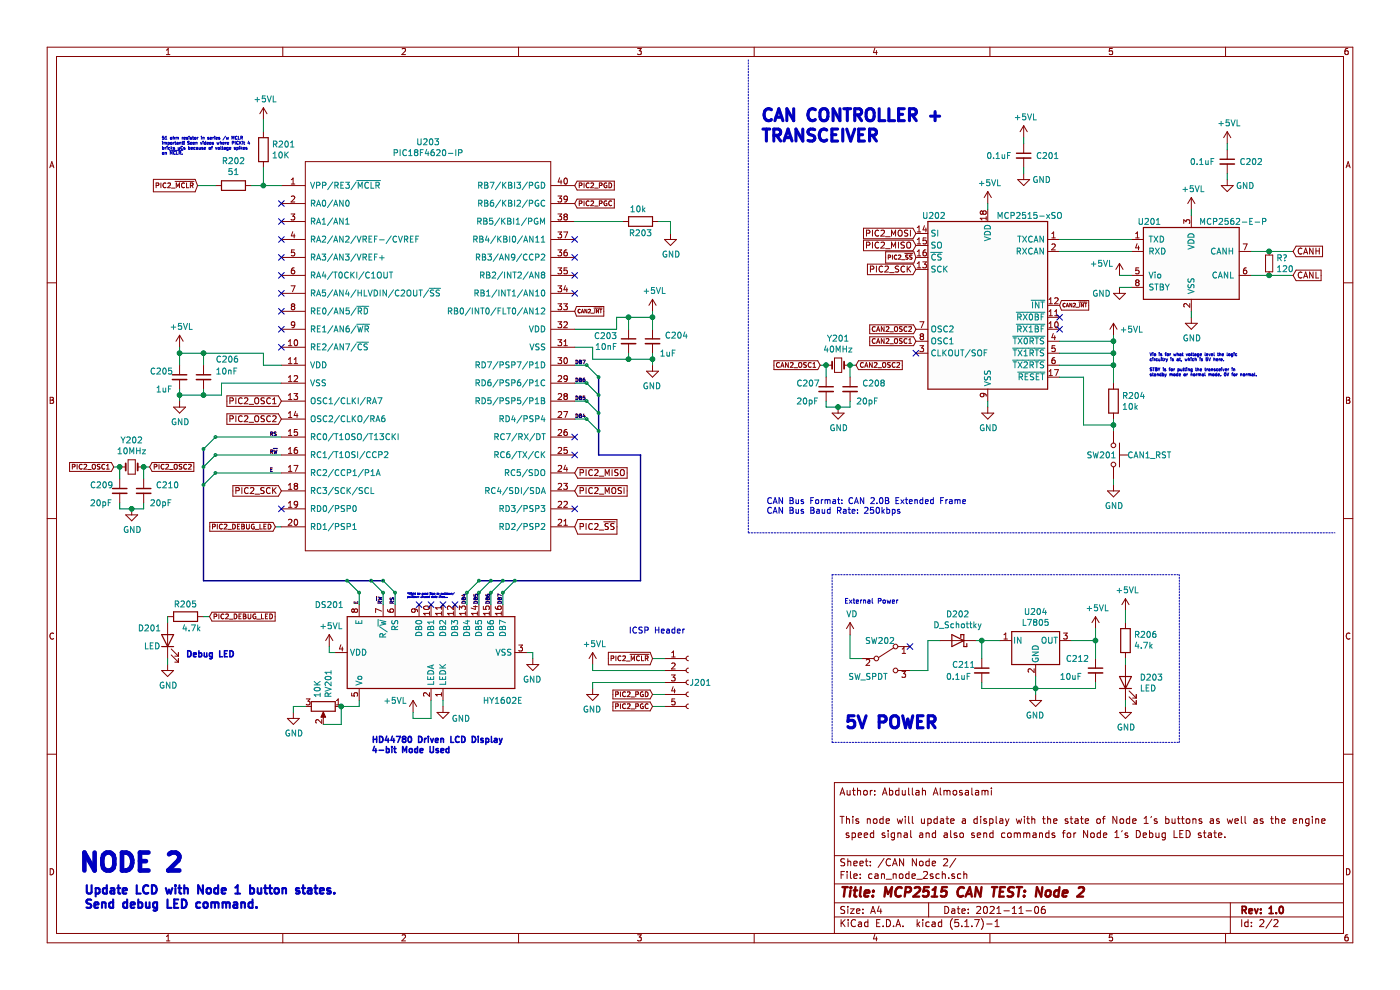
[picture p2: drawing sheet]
EESchema Schematic File Version 4
EELAYER 30 0
EELAYER END
$Descr A4 11693 8268
encoding utf-8
Sheet 2 2
Title "MCP2515 CAN TEST: Node 2"
Date "2021-11-06"
Rev "1.0"
Comp ""
Comment1 " speed signal and also send commands for Node 1's Debug LED state."
Comment2 "This node will update a display with the state of Node 1's buttons as well as the engine"
Comment3 ""
Comment4 "Author: Abdullah Almosalami"
$EndDescr
$Comp
L Regulator_Linear:L7805 U204
U 1 1
P 8650 5350
F 0 "U204" H 8650 5592 50  0000 C CNN
F 1 "L7805" H 8650 5501 50  0000 C CNN
F 2 "" H 8675 5200 50  0001 L CIN
F 3 "http://www.st.com/content/ccc/resource/technical/document/datasheet/41/4f/b3/b0/12/d4/47/88/CD00000444.pdf/files/CD00000444.pdf/jcr:content/translations/en.CD00000444.pdf" H 8650 5300 50  0001 C CNN
	1    8650 5350
	1    0    0    -1  
$EndComp
$Comp
L Device:C_Small C211
U 1 1
P 8200 5600
F 0 "C211" H 7950 5650 50  0000 L CNN
F 1 "0.1uF" H 7900 5550 50  0000 L CNN
F 2 "" H 8200 5600 50  0001 C CNN
F 3 "~" H 8200 5600 50  0001 C CNN
	1    8200 5600
	1    0    0    -1  
$EndComp
Wire Wire Line
	8150 5350 8200 5350
Wire Wire Line
	8650 5800 8650 5750
Wire Wire Line
	8200 5500 8200 5350
Connection ~ 8200 5350
Wire Wire Line
	8200 5350 8350 5350
$Comp
L Device:D_Schottky D202
U 1 1
P 8000 5350
F 0 "D202" H 8000 5133 50  0000 C CNN
F 1 "D_Schottky" H 8000 5224 50  0000 C CNN
F 2 "" H 8000 5350 50  0001 C CNN
F 3 "~" H 8000 5350 50  0001 C CNN
	1    8000 5350
	-1   0    0    1   
$EndComp
Text Notes 650  7300 0    150  ~ 30
NODE 2
Text Notes 700  7600 0    70   ~ 14
Update LCD with Node 1 button states.\nSend debug LED command.
Wire Wire Line
	7100 5500 7200 5500
Wire Wire Line
	7100 5300 7100 5500
Wire Wire Line
	7600 5600 7750 5600
Wire Wire Line
	7750 5600 7750 5350
Wire Wire Line
	7750 5350 7850 5350
Wire Notes Line
	6950 4800 9850 4800
NoConn ~ 7600 5400
$Comp
L Switch:SW_SPDT SW202
U 1 1
P 7400 5500
F 0 "SW202" H 7350 5650 50  0000 C CNN
F 1 "SW_SPDT" H 7250 5350 50  0000 C CNN
F 2 "" H 7400 5500 50  0001 C CNN
F 3 "~" H 7400 5500 50  0001 C CNN
	1    7400 5500
	1    0    0    -1  
$EndComp
$Comp
L Interface_CAN_LIN:MCP2562-E-P U201
U 1 1
P 9950 2200
F 0 "U201" H 9600 2550 50  0000 C CNN
F 1 "MCP2562-E-P" H 10300 2550 50  0000 C CNN
F 2 "Package_DIP:DIP-8_W7.62mm" H 9950 1700 50  0001 C CIN
F 3 "http://ww1.microchip.com/downloads/en/DeviceDoc/25167A.pdf" H 9950 2200 50  0001 C CNN
	1    9950 2200
	1    0    0    -1  
$EndComp
$Comp
L Device:R R204
U 1 1
P 9300 3350
F 0 "R204" H 9370 3396 50  0000 L CNN
F 1 "10k" H 9370 3305 50  0000 L CNN
F 2 "" V 9230 3350 50  0001 C CNN
F 3 "~" H 9300 3350 50  0001 C CNN
	1    9300 3350
	1    0    0    -1  
$EndComp
Text GLabel 7650 1950 0    50   Input ~ 0
PIC2_MOSI
Text GLabel 7650 2050 0    50   Input ~ 0
PIC2_MISO
Text GLabel 7650 2150 0    35   Input ~ 0
PIC2_~SS
Text GLabel 7650 2250 0    50   Input ~ 0
PIC2_SCK
$Comp
L Device:Crystal_Small Y201
U 1 1
P 7000 3050
F 0 "Y201" H 7000 3275 50  0000 C CNN
F 1 "40MHz" H 7000 3184 50  0000 C CNN
F 2 "" H 7000 3050 50  0001 C CNN
F 3 "~" H 7000 3050 50  0001 C CNN
	1    7000 3050
	1    0    0    -1  
$EndComp
$Comp
L Device:C_Small C207
U 1 1
P 6900 3250
F 0 "C207" H 6650 3300 50  0000 L CNN
F 1 "20pF" H 6650 3150 50  0000 L CNN
F 2 "" H 6900 3250 50  0001 C CNN
F 3 "~" H 6900 3250 50  0001 C CNN
	1    6900 3250
	1    0    0    -1  
$EndComp
$Comp
L Device:C_Small C208
U 1 1
P 7100 3250
F 0 "C208" H 7200 3300 50  0000 L CNN
F 1 "20pF" H 7150 3150 50  0000 L CNN
F 2 "" H 7100 3250 50  0001 C CNN
F 3 "~" H 7100 3250 50  0001 C CNN
	1    7100 3250
	1    0    0    -1  
$EndComp
$Comp
L power:GND #PWR0217
U 1 1
P 7000 3400
F 0 "#PWR0217" H 7000 3150 50  0001 C CNN
F 1 "GND" H 7005 3227 50  0000 C CNN
F 2 "" H 7000 3400 50  0001 C CNN
F 3 "" H 7000 3400 50  0001 C CNN
	1    7000 3400
	1    0    0    -1  
$EndComp
Wire Wire Line
	7000 3400 6900 3400
Wire Wire Line
	6900 3400 6900 3350
Wire Wire Line
	6900 3150 6900 3050
Wire Wire Line
	7100 3050 7100 3150
Wire Wire Line
	7100 3400 7000 3400
Wire Wire Line
	7100 3350 7100 3400
Connection ~ 7000 3400
Text GLabel 6850 3050 0    40   Input ~ 0
CAN2_OSC1
Text GLabel 7150 3050 2    40   Input ~ 0
CAN2_OSC2
Wire Wire Line
	6850 3050 6900 3050
Connection ~ 6900 3050
Wire Wire Line
	7100 3050 7150 3050
Connection ~ 7100 3050
Text GLabel 7650 2850 0    40   Input ~ 0
CAN2_OSC1
Text GLabel 7650 2750 0    40   Input ~ 0
CAN2_OSC2
NoConn ~ 7650 2950
$Comp
L power:GND #PWR0218
U 1 1
P 8250 3400
F 0 "#PWR0218" H 8250 3150 50  0001 C CNN
F 1 "GND" H 8255 3227 50  0000 C CNN
F 2 "" H 8250 3400 50  0001 C CNN
F 3 "" H 8250 3400 50  0001 C CNN
	1    8250 3400
	1    0    0    -1  
$EndComp
Wire Wire Line
	8250 3400 8250 3350
Wire Wire Line
	8250 1750 8250 1700
$Comp
L power:GND #PWR0212
U 1 1
P 9950 2650
F 0 "#PWR0212" H 9950 2400 50  0001 C CNN
F 1 "GND" H 9955 2477 50  0000 C CNN
F 2 "" H 9950 2650 50  0001 C CNN
F 3 "" H 9950 2650 50  0001 C CNN
	1    9950 2650
	1    0    0    -1  
$EndComp
Wire Wire Line
	9950 1800 9950 1750
Wire Wire Line
	9950 2600 9950 2650
$Comp
L Interface_CAN_LIN_mine:MCP2515-xSO U202
U 1 1
P 8250 2550
F 0 "U202" H 7800 3300 50  0000 C CNN
F 1 "MCP2515-xSO" H 8600 3300 50  0000 C CNN
F 2 "Package_SO:SOIC-18W_7.5x11.6mm_P1.27mm" H 8250 1650 50  0001 C CIN
F 3 "http://ww1.microchip.com/downloads/en/DeviceDoc/21801e.pdf" H 8350 1750 50  0001 C CNN
	1    8250 2550
	1    0    0    -1  
$EndComp
Wire Wire Line
	8850 2000 9450 2000
Wire Wire Line
	8850 2100 9450 2100
$Comp
L Switch:SW_Push SW201
U 1 1
P 9300 3800
F 0 "SW201" V 9300 3700 50  0000 C CNN
F 1 "CAN1_RST" V 9300 4100 50  0000 C CNN
F 2 "" H 9300 4000 50  0001 C CNN
F 3 "~" H 9300 4000 50  0001 C CNN
	1    9300 3800
	0    1    1    0   
$EndComp
Wire Wire Line
	8850 2850 9300 2850
Wire Wire Line
	8850 2950 9300 2950
Wire Wire Line
	9300 2950 9300 2850
Wire Wire Line
	8850 3050 9300 3050
Wire Wire Line
	9300 3050 9300 2950
Connection ~ 9300 2950
Wire Wire Line
	9300 3200 9300 3050
Connection ~ 9300 3050
Wire Wire Line
	9300 3500 9300 3550
Wire Wire Line
	9300 3550 9050 3550
Wire Wire Line
	9050 3550 9050 3150
Wire Wire Line
	9050 3150 8850 3150
Connection ~ 9300 3550
Wire Wire Line
	9300 3550 9300 3600
$Comp
L power:GND #PWR0219
U 1 1
P 9300 4050
F 0 "#PWR0219" H 9300 3800 50  0001 C CNN
F 1 "GND" H 9305 3877 50  0000 C CNN
F 2 "" H 9300 4050 50  0001 C CNN
F 3 "" H 9300 4050 50  0001 C CNN
	1    9300 4050
	1    0    0    -1  
$EndComp
Wire Wire Line
	9300 4050 9300 4000
Text GLabel 8850 2550 2    30   Input ~ 0
CAN2_~INT
$Comp
L power:GND #PWR0204
U 1 1
P 8550 1450
F 0 "#PWR0204" H 8550 1200 50  0001 C CNN
F 1 "GND" H 8400 1400 50  0000 C CNN
F 2 "" H 8550 1450 50  0001 C CNN
F 3 "" H 8550 1450 50  0001 C CNN
	1    8550 1450
	-1   0    0    -1  
$EndComp
$Comp
L Device:C_Small C201
U 1 1
P 8550 1300
F 0 "C201" H 8250 1300 50  0000 L CNN
F 1 "0.1uF" H 8650 1300 50  0000 L CNN
F 2 "" H 8550 1300 50  0001 C CNN
F 3 "~" H 8550 1300 50  0001 C CNN
	1    8550 1300
	-1   0    0    -1  
$EndComp
Wire Wire Line
	8550 1150 8550 1200
Wire Wire Line
	8550 1400 8550 1450
$Comp
L power:GND #PWR0205
U 1 1
P 10250 1500
F 0 "#PWR0205" H 10250 1250 50  0001 C CNN
F 1 "GND" H 10100 1450 50  0000 C CNN
F 2 "" H 10250 1500 50  0001 C CNN
F 3 "" H 10250 1500 50  0001 C CNN
	1    10250 1500
	-1   0    0    -1  
$EndComp
$Comp
L Device:C_Small C202
U 1 1
P 10250 1350
F 0 "C202" H 9950 1350 50  0000 L CNN
F 1 "0.1uF" H 10350 1350 50  0000 L CNN
F 2 "" H 10250 1350 50  0001 C CNN
F 3 "~" H 10250 1350 50  0001 C CNN
	1    10250 1350
	-1   0    0    -1  
$EndComp
Wire Wire Line
	10250 1200 10250 1250
Wire Wire Line
	10250 1450 10250 1500
Wire Wire Line
	9350 2300 9450 2300
$Comp
L power:GND #PWR0210
U 1 1
P 9350 2400
F 0 "#PWR0210" H 9350 2150 50  0001 C CNN
F 1 "GND" H 9200 2350 50  0000 C CNN
F 2 "" H 9350 2400 50  0001 C CNN
F 3 "" H 9350 2400 50  0001 C CNN
	1    9350 2400
	1    0    0    -1  
$EndComp
Wire Wire Line
	9350 2400 9450 2400
Text Notes 9600 3150 0    25   ~ 0
Vio is for what voltage level the logic\ncircuitry is at, which is 5V here.\n\nSTBY is for putting the transceiver in\nstandby mode or normal mode. 0V for normal.
Text Notes 6350 1200 0    100  ~ 20
CAN CONTROLLER +\nTRANSCEIVER
Text Notes 6400 4300 0    50   ~ 0
CAN Bus Format: CAN 2.0B Extended Frame\nCAN Bus Baud Rate: 250kbps
$Comp
L can_node_board_hw:PIC18F4620-IP U?
U 1 1
P 3600 3050
AR Path="/61A3F3F3" Ref="U?"  Part="1" 
AR Path="/61A0C441/61A3F3F3" Ref="U?"  Part="1" 
AR Path="/619B39CA/61A3F3F3" Ref="U203"  Part="1" 
F 0 "U203" H 3575 4915 50  0000 C CNN
F 1 "PIC18F4620-IP" H 3575 4824 50  0000 C CNN
F 2 "" H 3450 3600 50  0001 C CNN
F 3 "" H 3450 3600 50  0001 C CNN
	1    3600 3050
	1    0    0    -1  
$EndComp
$Comp
L Device:R R?
U 1 1
P 2200 1250
AR Path="/61A3F3F9" Ref="R?"  Part="1" 
AR Path="/61A0C441/61A3F3F9" Ref="R?"  Part="1" 
AR Path="/619B39CA/61A3F3F9" Ref="R201"  Part="1" 
F 0 "R201" H 2270 1296 50  0000 L CNN
F 1 "10K" H 2270 1205 50  0000 L CNN
F 2 "" V 2130 1250 50  0001 C CNN
F 3 "~" H 2200 1250 50  0001 C CNN
	1    2200 1250
	1    0    0    -1  
$EndComp
$Comp
L Device:R R?
U 1 1
P 1950 1550
AR Path="/61A3F3FF" Ref="R?"  Part="1" 
AR Path="/61A0C441/61A3F3FF" Ref="R?"  Part="1" 
AR Path="/619B39CA/61A3F3FF" Ref="R202"  Part="1" 
F 0 "R202" V 1743 1550 50  0000 C CNN
F 1 "51" V 1834 1550 50  0000 C CNN
F 2 "" V 1880 1550 50  0001 C CNN
F 3 "~" H 1950 1550 50  0001 C CNN
	1    1950 1550
	0    1    1    0   
$EndComp
$Comp
L Connector:Conn_01x05_Female J?
U 1 1
P 5750 5700
AR Path="/61A3F405" Ref="J?"  Part="1" 
AR Path="/61A0C441/61A3F405" Ref="J?"  Part="1" 
AR Path="/619B39CA/61A3F405" Ref="J201"  Part="1" 
F 0 "J201" H 5850 5700 50  0000 C CNN
F 1 "Conn_01x05_Female" H 5650 6100 50  0001 C CNN
F 2 "" H 5750 5700 50  0001 C CNN
F 3 "~" H 5750 5700 50  0001 C CNN
	1    5750 5700
	1    0    0    -1  
$EndComp
Text GLabel 5450 5500 0    40   Input ~ 0
PIC2_~MCLR
Text GLabel 5450 5800 0    40   Input ~ 0
PIC2_PGD
Text GLabel 5450 5900 0    40   Input ~ 0
PIC2_PGC
$Comp
L power:GND #PWR?
U 1 1
P 4950 5750
AR Path="/61A3F414" Ref="#PWR?"  Part="1" 
AR Path="/61A0C441/61A3F414" Ref="#PWR?"  Part="1" 
AR Path="/619B39CA/61A3F414" Ref="#PWR0228"  Part="1" 
F 0 "#PWR0228" H 4950 5500 50  0001 C CNN
F 1 "GND" H 4955 5577 50  0000 C CNN
F 2 "" H 4950 5750 50  0001 C CNN
F 3 "" H 4950 5750 50  0001 C CNN
	1    4950 5750
	-1   0    0    -1  
$EndComp
Wire Wire Line
	4950 5600 5550 5600
Wire Wire Line
	5550 5700 4950 5700
Wire Wire Line
	5550 5500 5450 5500
Wire Wire Line
	5550 5800 5450 5800
Wire Wire Line
	5550 5900 5450 5900
Wire Wire Line
	4950 5600 4950 5550
Wire Wire Line
	4950 5700 4950 5750
Text GLabel 1650 1550 0    40   Input ~ 0
PIC2_~MCLR
Wire Wire Line
	1650 1550 1800 1550
Wire Wire Line
	2100 1550 2200 1550
Wire Wire Line
	2200 1550 2200 1400
Connection ~ 2200 1550
Wire Wire Line
	2200 1550 2350 1550
Wire Wire Line
	2200 1100 2200 1000
Text Notes 1350 1300 0    25   ~ 0
51 ohm resistor in series /w MCLR\nimportant! Seen videos where PICKit 4\nbricks uCs because of voltage spikes\non ~MCLR.
NoConn ~ 2350 1700
NoConn ~ 2350 1850
$Comp
L power:GND #PWR?
U 1 1
P 5600 1950
AR Path="/61A3F433" Ref="#PWR?"  Part="1" 
AR Path="/61A0C441/61A3F433" Ref="#PWR?"  Part="1" 
AR Path="/619B39CA/61A3F433" Ref="#PWR0208"  Part="1" 
F 0 "#PWR0208" H 5600 1700 50  0001 C CNN
F 1 "GND" H 5605 1777 50  0000 C CNN
F 2 "" H 5600 1950 50  0001 C CNN
F 3 "" H 5600 1950 50  0001 C CNN
	1    5600 1950
	1    0    0    -1  
$EndComp
Wire Wire Line
	4800 1850 5200 1850
$Comp
L Device:R R?
U 1 1
P 5350 1850
AR Path="/61A3F43A" Ref="R?"  Part="1" 
AR Path="/61A0C441/61A3F43A" Ref="R?"  Part="1" 
AR Path="/619B39CA/61A3F43A" Ref="R203"  Part="1" 
F 0 "R203" V 5250 1750 50  0000 L CNN
F 1 "10k" V 5450 1800 50  0000 L CNN
F 2 "" V 5280 1850 50  0001 C CNN
F 3 "~" H 5350 1850 50  0001 C CNN
	1    5350 1850
	0    -1   -1   0   
$EndComp
NoConn ~ 4800 2000
NoConn ~ 4800 2150
Text GLabel 4800 1700 2    40   Input ~ 0
PIC2_PGC
Text GLabel 4800 1550 2    40   Input ~ 0
PIC2_PGD
NoConn ~ 2350 2300
NoConn ~ 2350 2900
$Comp
L power:GND #PWR?
U 1 1
P 1500 3350
AR Path="/61A3F44F" Ref="#PWR?"  Part="1" 
AR Path="/61A0C441/61A3F44F" Ref="#PWR?"  Part="1" 
AR Path="/619B39CA/61A3F44F" Ref="#PWR0216"  Part="1" 
F 0 "#PWR0216" H 1500 3100 50  0001 C CNN
F 1 "GND" H 1505 3177 50  0000 C CNN
F 2 "" H 1500 3350 50  0001 C CNN
F 3 "" H 1500 3350 50  0001 C CNN
	1    1500 3350
	1    0    0    -1  
$EndComp
$Comp
L Device:C_Small C?
U 1 1
P 1500 3150
AR Path="/61A3F455" Ref="C?"  Part="1" 
AR Path="/61A0C441/61A3F455" Ref="C?"  Part="1" 
AR Path="/619B39CA/61A3F455" Ref="C205"  Part="1" 
F 0 "C205" H 1250 3200 50  0000 L CNN
F 1 "1uF" H 1300 3050 50  0000 L CNN
F 2 "" H 1500 3150 50  0001 C CNN
F 3 "~" H 1500 3150 50  0001 C CNN
	1    1500 3150
	1    0    0    -1  
$EndComp
$Comp
L Device:C_Small C?
U 1 1
P 1700 3150
AR Path="/61A3F45B" Ref="C?"  Part="1" 
AR Path="/61A0C441/61A3F45B" Ref="C?"  Part="1" 
AR Path="/619B39CA/61A3F45B" Ref="C206"  Part="1" 
F 0 "C206" H 1800 3300 50  0000 L CNN
F 1 "10nF" H 1800 3200 50  0000 L CNN
F 2 "" H 1700 3150 50  0001 C CNN
F 3 "~" H 1700 3150 50  0001 C CNN
	1    1700 3150
	1    0    0    -1  
$EndComp
Wire Wire Line
	2200 2950 2200 3050
Wire Wire Line
	2200 3050 2350 3050
Wire Wire Line
	5150 2650 5150 2750
Wire Wire Line
	5150 2750 4800 2750
Wire Wire Line
	4800 2900 4950 2900
Wire Wire Line
	4950 2900 4950 3000
Wire Wire Line
	1500 3350 1500 3300
Wire Wire Line
	1500 3050 1500 2950
Wire Wire Line
	1500 2950 1700 2950
Connection ~ 1500 2950
Wire Wire Line
	1500 2950 1500 2900
Wire Wire Line
	1500 3300 1700 3300
Connection ~ 1500 3300
Wire Wire Line
	1500 3300 1500 3250
Wire Wire Line
	1700 3300 1700 3250
Wire Wire Line
	1700 3050 1700 2950
Connection ~ 1700 2950
Wire Wire Line
	1700 2950 2200 2950
$Comp
L power:GND #PWR?
U 1 1
P 5450 3050
AR Path="/61A3F479" Ref="#PWR?"  Part="1" 
AR Path="/61A0C441/61A3F479" Ref="#PWR?"  Part="1" 
AR Path="/619B39CA/61A3F479" Ref="#PWR0215"  Part="1" 
F 0 "#PWR0215" H 5450 2800 50  0001 C CNN
F 1 "GND" H 5455 2877 50  0000 C CNN
F 2 "" H 5450 3050 50  0001 C CNN
F 3 "" H 5450 3050 50  0001 C CNN
	1    5450 3050
	-1   0    0    -1  
$EndComp
$Comp
L Device:C_Small C?
U 1 1
P 5450 2850
AR Path="/61A3F47F" Ref="C?"  Part="1" 
AR Path="/61A0C441/61A3F47F" Ref="C?"  Part="1" 
AR Path="/619B39CA/61A3F47F" Ref="C204"  Part="1" 
F 0 "C204" H 5150 2900 50  0000 L CNN
F 1 "1uF" H 5250 2750 50  0000 L CNN
F 2 "" H 5450 2850 50  0001 C CNN
F 3 "~" H 5450 2850 50  0001 C CNN
	1    5450 2850
	-1   0    0    -1  
$EndComp
$Comp
L Device:C_Small C?
U 1 1
P 5250 2850
AR Path="/61A3F485" Ref="C?"  Part="1" 
AR Path="/61A0C441/61A3F485" Ref="C?"  Part="1" 
AR Path="/619B39CA/61A3F485" Ref="C203"  Part="1" 
F 0 "C203" H 5342 2896 50  0000 L CNN
F 1 "10nF" H 5342 2805 50  0000 L CNN
F 2 "" H 5250 2850 50  0001 C CNN
F 3 "~" H 5250 2850 50  0001 C CNN
	1    5250 2850
	-1   0    0    -1  
$EndComp
Wire Wire Line
	5450 3050 5450 3000
Wire Wire Line
	5450 2750 5450 2650
Wire Wire Line
	5450 2650 5250 2650
Connection ~ 5450 2650
Wire Wire Line
	5450 2650 5450 2600
Wire Wire Line
	5450 3000 5250 3000
Connection ~ 5450 3000
Wire Wire Line
	5450 3000 5450 2950
Wire Wire Line
	5250 3000 5250 2950
Connection ~ 5250 3000
Wire Wire Line
	5250 3000 4950 3000
Wire Wire Line
	5250 2750 5250 2650
Connection ~ 5250 2650
Wire Wire Line
	5250 2650 5150 2650
$Comp
L Device:Crystal_Small Y?
U 1 1
P 1100 3900
AR Path="/61A3F499" Ref="Y?"  Part="1" 
AR Path="/61A0C441/61A3F499" Ref="Y?"  Part="1" 
AR Path="/619B39CA/61A3F499" Ref="Y202"  Part="1" 
F 0 "Y202" H 1100 4125 50  0000 C CNN
F 1 "10MHz" H 1100 4034 50  0000 C CNN
F 2 "" H 1100 3900 50  0001 C CNN
F 3 "~" H 1100 3900 50  0001 C CNN
	1    1100 3900
	1    0    0    -1  
$EndComp
$Comp
L Device:C_Small C?
U 1 1
P 1000 4100
AR Path="/61A3F49F" Ref="C?"  Part="1" 
AR Path="/61A0C441/61A3F49F" Ref="C?"  Part="1" 
AR Path="/619B39CA/61A3F49F" Ref="C209"  Part="1" 
F 0 "C209" H 750 4150 50  0000 L CNN
F 1 "20pF" H 750 4000 50  0000 L CNN
F 2 "" H 1000 4100 50  0001 C CNN
F 3 "~" H 1000 4100 50  0001 C CNN
	1    1000 4100
	1    0    0    -1  
$EndComp
$Comp
L Device:C_Small C?
U 1 1
P 1200 4100
AR Path="/61A3F4A5" Ref="C?"  Part="1" 
AR Path="/61A0C441/61A3F4A5" Ref="C?"  Part="1" 
AR Path="/619B39CA/61A3F4A5" Ref="C210"  Part="1" 
F 0 "C210" H 1300 4150 50  0000 L CNN
F 1 "20pF" H 1250 4000 50  0000 L CNN
F 2 "" H 1200 4100 50  0001 C CNN
F 3 "~" H 1200 4100 50  0001 C CNN
	1    1200 4100
	1    0    0    -1  
$EndComp
$Comp
L power:GND #PWR?
U 1 1
P 1100 4250
AR Path="/61A3F4AB" Ref="#PWR?"  Part="1" 
AR Path="/61A0C441/61A3F4AB" Ref="#PWR?"  Part="1" 
AR Path="/619B39CA/61A3F4AB" Ref="#PWR0220"  Part="1" 
F 0 "#PWR0220" H 1100 4000 50  0001 C CNN
F 1 "GND" H 1105 4077 50  0000 C CNN
F 2 "" H 1100 4250 50  0001 C CNN
F 3 "" H 1100 4250 50  0001 C CNN
	1    1100 4250
	1    0    0    -1  
$EndComp
Wire Wire Line
	1100 4250 1000 4250
Wire Wire Line
	1000 4250 1000 4200
Wire Wire Line
	1000 4000 1000 3900
Wire Wire Line
	1200 3900 1200 4000
Wire Wire Line
	1200 4250 1100 4250
Wire Wire Line
	1200 4200 1200 4250
Connection ~ 1100 4250
Text GLabel 950  3900 0    40   Input ~ 0
PIC2_OSC1
Text GLabel 1250 3900 2    40   Input ~ 0
PIC2_OSC2
Wire Wire Line
	950  3900 1000 3900
Connection ~ 1000 3900
Wire Wire Line
	1200 3900 1250 3900
Connection ~ 1200 3900
Wire Wire Line
	1850 3200 1850 3300
Wire Wire Line
	1850 3300 1700 3300
Wire Wire Line
	1850 3200 2350 3200
Connection ~ 1700 3300
NoConn ~ 2350 4250
Text GLabel 2350 4100 0    50   Input ~ 0
PIC2_SCK
$Comp
L power:GND #PWR?
U 1 1
P 1400 5550
AR Path="/61A3F4C4" Ref="#PWR?"  Part="1" 
AR Path="/61A0C441/61A3F4C4" Ref="#PWR?"  Part="1" 
AR Path="/619B39CA/61A3F4C4" Ref="#PWR0226"  Part="1" 
F 0 "#PWR0226" H 1400 5300 50  0001 C CNN
F 1 "GND" H 1405 5377 50  0000 C CNN
F 2 "" H 1400 5550 50  0001 C CNN
F 3 "" H 1400 5550 50  0001 C CNN
	1    1400 5550
	1    0    0    -1  
$EndComp
Text GLabel 4800 3950 2    50   Input ~ 0
PIC2_MISO
Text GLabel 4800 4100 2    50   Input ~ 0
PIC2_MOSI
NoConn ~ 4800 3800
NoConn ~ 4800 3650
Text Notes 5250 5300 0    50   ~ 0
ICSP Header
Text GLabel 2350 3350 0    50   Input ~ 0
PIC2_OSC1
Text GLabel 2350 3500 0    50   Input ~ 0
PIC2_OSC2
NoConn ~ 2350 2000
NoConn ~ 2350 2150
$Comp
L Device:LED D?
U 1 1
P 1400 5350
AR Path="/61A3F4D6" Ref="D?"  Part="1" 
AR Path="/61A0C441/61A3F4D6" Ref="D?"  Part="1" 
AR Path="/619B39CA/61A3F4D6" Ref="D201"  Part="1" 
F 0 "D201" V 1500 5600 50  0000 R CNN
F 1 "LED" V 1350 5550 50  0000 R CNN
F 2 "" H 1400 5350 50  0001 C CNN
F 3 "~" H 1400 5350 50  0001 C CNN
	1    1400 5350
	0    -1   -1   0   
$EndComp
$Comp
L Device:R R?
U 1 1
P 1550 5150
AR Path="/61A3F4DC" Ref="R?"  Part="1" 
AR Path="/61A0C441/61A3F4DC" Ref="R?"  Part="1" 
AR Path="/619B39CA/61A3F4DC" Ref="R205"  Part="1" 
F 0 "R205" V 1650 5150 50  0000 C CNN
F 1 "4.7k" V 1450 5100 50  0000 C CNN
F 2 "" V 1480 5150 50  0001 C CNN
F 3 "~" H 1550 5150 50  0001 C CNN
	1    1550 5150
	0    -1   -1   0   
$EndComp
Text Notes 1550 5500 0    50   ~ 10
Debug LED
$Comp
L Display_Character:HY1602E DS?
U 1 1
P 3600 5450
AR Path="/61A3F4E4" Ref="DS?"  Part="1" 
AR Path="/61A0C441/61A3F4E4" Ref="DS?"  Part="1" 
AR Path="/619B39CA/61A3F4E4" Ref="DS201"  Part="1" 
F 0 "DS201" V 3200 6300 50  0000 C CNN
F 1 "HY1602E" V 4000 4850 50  0000 C CNN
F 2 "Display:HY1602E" H 3600 4550 50  0001 C CIN
F 3 "http://www.icbank.com/data/ICBShop/board/HY1602E.pdf" H 3800 5550 50  0001 C CNN
	1    3600 5450
	0    -1   1    0   
$EndComp
$Comp
L power:GND #PWR?
U 1 1
P 2450 5950
AR Path="/61A3F4EA" Ref="#PWR?"  Part="1" 
AR Path="/61A0C441/61A3F4EA" Ref="#PWR?"  Part="1" 
AR Path="/619B39CA/61A3F4EA" Ref="#PWR0232"  Part="1" 
F 0 "#PWR0232" H 2450 5700 50  0001 C CNN
F 1 "GND" H 2455 5777 50  0000 C CNN
F 2 "" H 2450 5950 50  0001 C CNN
F 3 "" H 2450 5950 50  0001 C CNN
	1    2450 5950
	1    0    0    -1  
$EndComp
$Comp
L power:GND #PWR?
U 1 1
P 4450 5500
AR Path="/61A3F4F6" Ref="#PWR?"  Part="1" 
AR Path="/61A0C441/61A3F4F6" Ref="#PWR?"  Part="1" 
AR Path="/619B39CA/61A3F4F6" Ref="#PWR0225"  Part="1" 
F 0 "#PWR0225" H 4450 5250 50  0001 C CNN
F 1 "GND" H 4455 5327 50  0000 C CNN
F 2 "" H 4450 5500 50  0001 C CNN
F 3 "" H 4450 5500 50  0001 C CNN
	1    4450 5500
	-1   0    0    -1  
$EndComp
Wire Wire Line
	4450 5500 4450 5450
Wire Wire Line
	4450 5450 4400 5450
Wire Wire Line
	2800 5450 2750 5450
Wire Wire Line
	2750 5450 2750 5400
$Comp
L Device:R_POT RV?
U 1 1
P 2700 5900
AR Path="/61A3F500" Ref="RV?"  Part="1" 
AR Path="/61A0C441/61A3F500" Ref="RV?"  Part="1" 
AR Path="/619B39CA/61A3F500" Ref="RV201"  Part="1" 
F 0 "RV201" H 2631 5946 50  0000 R CNN
F 1 "10K" H 2631 5855 50  0000 R CNN
F 2 "" H 2700 5900 50  0001 C CNN
F 3 "~" H 2700 5900 50  0001 C CNN
	1    2700 5900
	0    1    1    0   
$EndComp
Wire Wire Line
	2700 6050 2850 6050
Wire Wire Line
	2850 6050 2850 5900
Connection ~ 2850 5900
$Comp
L power:GND #PWR?
U 1 1
P 3700 5900
AR Path="/61A3F50F" Ref="#PWR?"  Part="1" 
AR Path="/61A0C441/61A3F50F" Ref="#PWR?"  Part="1" 
AR Path="/619B39CA/61A3F50F" Ref="#PWR0230"  Part="1" 
F 0 "#PWR0230" H 3700 5650 50  0001 C CNN
F 1 "GND" H 3550 5800 50  0000 C CNN
F 2 "" H 3700 5900 50  0001 C CNN
F 3 "" H 3700 5900 50  0001 C CNN
	1    3700 5900
	-1   0    0    -1  
$EndComp
Wire Wire Line
	3700 5900 3700 5850
Wire Wire Line
	3450 5950 3450 6000
Wire Wire Line
	3450 6000 3600 6000
Wire Wire Line
	3600 6000 3600 5850
Wire Wire Line
	2350 4400 2300 4400
Wire Wire Line
	1400 5500 1400 5550
Wire Wire Line
	1400 5150 1400 5200
NoConn ~ 3500 5050
NoConn ~ 3600 5050
NoConn ~ 3700 5050
NoConn ~ 3800 5050
Wire Wire Line
	2450 5950 2450 5900
Wire Wire Line
	2450 5900 2550 5900
Wire Wire Line
	3000 5900 3000 5850
Wire Wire Line
	2850 5900 3000 5900
Entry Wire Line
	4900 3050 5000 3150
Entry Wire Line
	4900 3200 5000 3300
Entry Wire Line
	4900 3350 5000 3450
Entry Wire Line
	4900 3500 5000 3600
Entry Wire Line
	4300 4850 4200 4950
Entry Wire Line
	4200 4850 4100 4950
Entry Wire Line
	4100 4850 4000 4950
Entry Wire Line
	4000 4850 3900 4950
Wire Bus Line
	5350 4850 5350 3800
Wire Bus Line
	5350 3800 5000 3800
Wire Wire Line
	4200 5050 4200 4950
Wire Wire Line
	4100 5050 4100 4950
Wire Wire Line
	4000 5050 4000 4950
Wire Wire Line
	3900 5050 3900 4950
Wire Wire Line
	4800 3500 4900 3500
Wire Wire Line
	4900 3350 4800 3350
Wire Wire Line
	4900 3200 4800 3200
Wire Wire Line
	4900 3050 4800 3050
Text Label 4800 3050 0    30   ~ 6
DB7
Text Label 4800 3200 0    30   ~ 6
DB6
Text Label 4800 3350 0    30   ~ 6
DB5
Text Label 4800 3500 0    30   ~ 6
DB4
Text Label 4200 5050 1    30   ~ 6
DB7
Text Label 4100 5050 1    30   ~ 6
DB6
Text Label 4000 5050 1    30   ~ 6
DB5
Text Label 3900 5050 1    30   ~ 6
DB4
Entry Wire Line
	1800 3800 1700 3900
Entry Wire Line
	1800 3950 1700 4050
Entry Wire Line
	1800 3650 1700 3750
Entry Wire Line
	2900 4850 3000 4950
Entry Wire Line
	3100 4850 3200 4950
Entry Wire Line
	3200 4850 3300 4950
Wire Wire Line
	1800 3650 2350 3650
Wire Wire Line
	1800 3800 2350 3800
Wire Wire Line
	1800 3950 2350 3950
Wire Wire Line
	3000 5050 3000 4950
Wire Wire Line
	3200 5050 3200 4950
Wire Wire Line
	3300 4950 3300 5050
Text Label 2250 3650 0    30   ~ 6
RS
Text Label 2250 3800 0    30   ~ 6
R~W
Text Label 2250 3950 0    30   ~ 6
E
Text Label 3000 5050 1    30   ~ 6
E
Text Label 3200 5050 1    30   ~ 6
R~W
Text Label 3300 5050 1    30   ~ 6
RS
Text GLabel 2300 4400 0    40   Input ~ 0
PIC2_DEBUG_LED
Text GLabel 1750 5150 2    40   Input ~ 0
PIC2_DEBUG_LED
Wire Wire Line
	1750 5150 1700 5150
Text Notes 3100 6300 0    50   ~ 10
HD44780 Driven LCD Display\n4-bit Mode Used
Text Notes 3400 5000 0    15   Italic 0
*Might be good idea to pulldown/\npulldown unused data lines...
NoConn ~ 2350 2600
NoConn ~ 2350 2750
NoConn ~ 4800 4250
$Comp
L power:GND #PWR?
U 1 1
P 8650 5800
AR Path="/61A8C775" Ref="#PWR?"  Part="1" 
AR Path="/61A0C441/61A8C775" Ref="#PWR?"  Part="1" 
AR Path="/619B39CA/61A8C775" Ref="#PWR0229"  Part="1" 
F 0 "#PWR0229" H 8650 5550 50  0001 C CNN
F 1 "GND" H 8655 5627 50  0000 C CNN
F 2 "" H 8650 5800 50  0001 C CNN
F 3 "" H 8650 5800 50  0001 C CNN
	1    8650 5800
	-1   0    0    -1  
$EndComp
Wire Wire Line
	8200 5700 8200 5750
Wire Wire Line
	8200 5750 8650 5750
Connection ~ 8650 5750
Wire Wire Line
	8650 5750 8650 5650
$Comp
L Device:C_Small C212
U 1 1
P 9150 5600
F 0 "C212" H 8900 5700 50  0000 L CNN
F 1 "10uF" H 8850 5550 50  0000 L CNN
F 2 "" H 9150 5600 50  0001 C CNN
F 3 "~" H 9150 5600 50  0001 C CNN
	1    9150 5600
	1    0    0    -1  
$EndComp
Wire Wire Line
	8950 5350 9150 5350
Wire Wire Line
	9150 5350 9150 5500
Wire Wire Line
	9150 5700 9150 5750
Wire Wire Line
	9150 5750 8650 5750
Wire Wire Line
	9150 5350 9150 5250
Connection ~ 9150 5350
$Comp
L Device:LED D?
U 1 1
P 9400 5700
AR Path="/61AAC136" Ref="D?"  Part="1" 
AR Path="/619B39CA/61AAC136" Ref="D203"  Part="1" 
F 0 "D203" V 9439 5582 50  0000 R CNN
F 1 "LED" V 9348 5582 50  0000 R CNN
F 2 "" H 9400 5700 50  0001 C CNN
F 3 "~" H 9400 5700 50  0001 C CNN
	1    9400 5700
	0    -1   -1   0   
$EndComp
$Comp
L Device:R R?
U 1 1
P 9400 5350
AR Path="/61AAC13C" Ref="R?"  Part="1" 
AR Path="/619B39CA/61AAC13C" Ref="R206"  Part="1" 
F 0 "R206" H 9330 5304 50  0000 R CNN
F 1 "4.7k" H 9330 5395 50  0000 R CNN
F 2 "" V 9330 5350 50  0001 C CNN
F 3 "~" H 9400 5350 50  0001 C CNN
	1    9400 5350
	-1   0    0    1   
$EndComp
$Comp
L power:GND #PWR?
U 1 1
P 9400 5900
AR Path="/61AAC142" Ref="#PWR?"  Part="1" 
AR Path="/619B39CA/61AAC142" Ref="#PWR0231"  Part="1" 
F 0 "#PWR0231" H 9400 5650 50  0001 C CNN
F 1 "GND" H 9405 5727 50  0000 C CNN
F 2 "" H 9400 5900 50  0001 C CNN
F 3 "" H 9400 5900 50  0001 C CNN
	1    9400 5900
	1    0    0    -1  
$EndComp
Wire Wire Line
	9400 5850 9400 5900
Wire Wire Line
	9400 5500 9400 5550
Wire Wire Line
	9400 5100 9400 5200
Wire Notes Line
	6950 6200 9850 6200
Wire Notes Line
	9850 6200 9850 4800
Wire Notes Line
	6950 4800 6950 6200
Text Notes 7050 6100 0    100  ~ 20
5V POWER
NoConn ~ 2350 2450
$Comp
L power:+5VL #PWR0221
U 1 1
P 9400 5100
F 0 "#PWR0221" H 9400 4950 50  0001 C CNN
F 1 "+5VL" H 9415 5273 50  0000 C CNN
F 2 "" H 9400 5100 50  0001 C CNN
F 3 "" H 9400 5100 50  0001 C CNN
	1    9400 5100
	1    0    0    -1  
$EndComp
$Comp
L power:+5VL #PWR0222
U 1 1
P 9150 5250
F 0 "#PWR0222" H 9150 5100 50  0001 C CNN
F 1 "+5VL" H 9165 5423 50  0000 C CNN
F 2 "" H 9150 5250 50  0001 C CNN
F 3 "" H 9150 5250 50  0001 C CNN
	1    9150 5250
	1    0    0    -1  
$EndComp
$Comp
L power:VD #PWR0223
U 1 1
P 7100 5300
F 0 "#PWR0223" H 7100 5150 50  0001 C CNN
F 1 "VD" H 7115 5473 50  0000 C CNN
F 2 "" H 7100 5300 50  0001 C CNN
F 3 "" H 7100 5300 50  0001 C CNN
	1    7100 5300
	1    0    0    -1  
$EndComp
Text Notes 7050 5050 0    40   ~ 0
External Power
$Comp
L power:+5VL #PWR0206
U 1 1
P 8250 1700
F 0 "#PWR0206" H 8250 1550 50  0001 C CNN
F 1 "+5VL" H 8265 1873 50  0000 C CNN
F 2 "" H 8250 1700 50  0001 C CNN
F 3 "" H 8250 1700 50  0001 C CNN
	1    8250 1700
	1    0    0    -1  
$EndComp
$Comp
L power:+5VL #PWR0207
U 1 1
P 9950 1750
F 0 "#PWR0207" H 9950 1600 50  0001 C CNN
F 1 "+5VL" H 9965 1923 50  0000 C CNN
F 2 "" H 9950 1750 50  0001 C CNN
F 3 "" H 9950 1750 50  0001 C CNN
	1    9950 1750
	1    0    0    -1  
$EndComp
$Comp
L power:+5VL #PWR0203
U 1 1
P 10250 1200
F 0 "#PWR0203" H 10250 1050 50  0001 C CNN
F 1 "+5VL" H 10265 1373 50  0000 C CNN
F 2 "" H 10250 1200 50  0001 C CNN
F 3 "" H 10250 1200 50  0001 C CNN
	1    10250 1200
	1    0    0    -1  
$EndComp
$Comp
L power:+5VL #PWR0213
U 1 1
P 9300 2800
F 0 "#PWR0213" H 9300 2650 50  0001 C CNN
F 1 "+5VL" H 9450 2850 50  0000 C CNN
F 2 "" H 9300 2800 50  0001 C CNN
F 3 "" H 9300 2800 50  0001 C CNN
	1    9300 2800
	1    0    0    -1  
$EndComp
$Comp
L power:+5VL #PWR0201
U 1 1
P 2200 1000
F 0 "#PWR0201" H 2200 850 50  0001 C CNN
F 1 "+5VL" H 2215 1173 50  0000 C CNN
F 2 "" H 2200 1000 50  0001 C CNN
F 3 "" H 2200 1000 50  0001 C CNN
	1    2200 1000
	1    0    0    -1  
$EndComp
$Comp
L power:+5VL #PWR0214
U 1 1
P 1500 2900
F 0 "#PWR0214" H 1500 2750 50  0001 C CNN
F 1 "+5VL" H 1515 3073 50  0000 C CNN
F 2 "" H 1500 2900 50  0001 C CNN
F 3 "" H 1500 2900 50  0001 C CNN
	1    1500 2900
	1    0    0    -1  
$EndComp
$Comp
L power:+5VL #PWR0211
U 1 1
P 5450 2600
F 0 "#PWR0211" H 5450 2450 50  0001 C CNN
F 1 "+5VL" H 5465 2773 50  0000 C CNN
F 2 "" H 5450 2600 50  0001 C CNN
F 3 "" H 5450 2600 50  0001 C CNN
	1    5450 2600
	1    0    0    -1  
$EndComp
$Comp
L power:+5VL #PWR0233
U 1 1
P 3450 5950
F 0 "#PWR0233" H 3450 5800 50  0001 C CNN
F 1 "+5VL" H 3300 6050 50  0000 C CNN
F 2 "" H 3450 5950 50  0001 C CNN
F 3 "" H 3450 5950 50  0001 C CNN
	1    3450 5950
	1    0    0    -1  
$EndComp
$Comp
L power:+5VL #PWR0227
U 1 1
P 4950 5550
F 0 "#PWR0227" H 4950 5400 50  0001 C CNN
F 1 "+5VL" H 4965 5723 50  0000 C CNN
F 2 "" H 4950 5550 50  0001 C CNN
F 3 "" H 4950 5550 50  0001 C CNN
	1    4950 5550
	1    0    0    -1  
$EndComp
$Comp
L power:+5VL #PWR0224
U 1 1
P 2750 5400
F 0 "#PWR0224" H 2750 5250 50  0001 C CNN
F 1 "+5VL" H 2765 5573 50  0000 C CNN
F 2 "" H 2750 5400 50  0001 C CNN
F 3 "" H 2750 5400 50  0001 C CNN
	1    2750 5400
	1    0    0    -1  
$EndComp
$Comp
L power:+5VL #PWR0202
U 1 1
P 8550 1150
F 0 "#PWR0202" H 8550 1000 50  0001 C CNN
F 1 "+5VL" H 8565 1323 50  0000 C CNN
F 2 "" H 8550 1150 50  0001 C CNN
F 3 "" H 8550 1150 50  0001 C CNN
	1    8550 1150
	1    0    0    -1  
$EndComp
$Comp
L power:+5VL #PWR0209
U 1 1
P 9350 2300
F 0 "#PWR0209" H 9350 2150 50  0001 C CNN
F 1 "+5VL" H 9200 2400 50  0000 C CNN
F 2 "" H 9350 2300 50  0001 C CNN
F 3 "" H 9350 2300 50  0001 C CNN
	1    9350 2300
	1    0    0    -1  
$EndComp
Text GLabel 4800 2600 2    30   Input ~ 0
CAN2_~INT
Wire Wire Line
	5500 1850 5600 1850
Wire Wire Line
	5600 1850 5600 1950
Text GLabel 4800 4400 2    50   Input ~ 0
PIC2_~SS
NoConn ~ 4800 2450
NoConn ~ 4800 2300
Connection ~ 9300 2850
Wire Wire Line
	9300 2800 9300 2850
NoConn ~ 8850 2750
NoConn ~ 8850 2650
Text GLabel 10800 2100 2    50   Input ~ 0
CANH
Text GLabel 10800 2300 2    50   Input ~ 0
CANL
$Comp
L Device:R_Small R?
U 1 1
P 10600 2200
F 0 "R?" H 10659 2246 50  0000 L CNN
F 1 "120" H 10659 2155 50  0000 L CNN
F 2 "" H 10600 2200 50  0001 C CNN
F 3 "~" H 10600 2200 50  0001 C CNN
	1    10600 2200
	1    0    0    -1  
$EndComp
Wire Wire Line
	10450 2300 10600 2300
Connection ~ 10600 2300
Wire Wire Line
	10600 2300 10800 2300
Wire Wire Line
	10800 2100 10600 2100
Connection ~ 10600 2100
Wire Wire Line
	10600 2100 10450 2100
Wire Notes Line
	6250 500  6250 4450
Wire Notes Line
	6250 4450 11150 4450
Wire Bus Line
	1700 3750 1700 4850
Wire Bus Line
	1700 4850 3200 4850
Wire Bus Line
	4000 4850 5350 4850
Wire Bus Line
	5000 3150 5000 3800
$EndSCHEMATC
